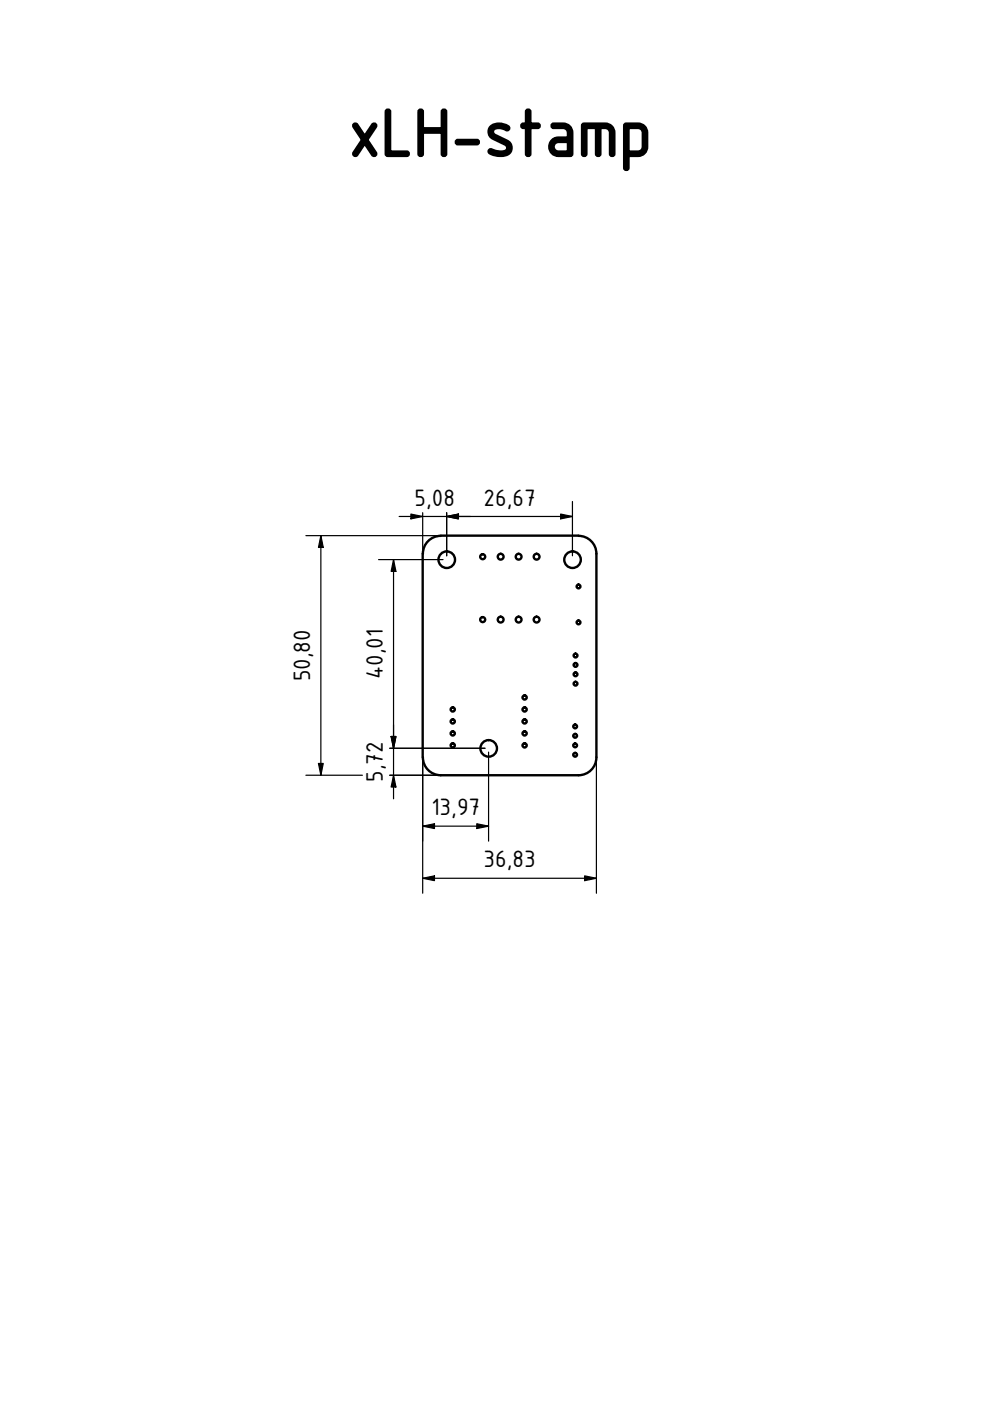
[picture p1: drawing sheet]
<svg xmlns="http://www.w3.org/2000/svg" width="210mm" height="297mm" viewBox="0 0 210 297" stroke-linecap="round" stroke-linejoin="round" font-family="sans-serif">
<!-- layer: Sichtbar (ISO) -->
<g fill="none" stroke="#000" stroke-width=".51">
<path d="M89.6 117.4v43.2M89.7 117.4a3.9 3.9 0 0 1 3.7-3.8h29.3a3.8 3.8 0 0 1 3.7 3.8M126.4 117.4v43.2a3.8 3.8 0 0 1-3.8 3.8h-29.1a3.8 3.8 0 0 1-3.8-3.8"/>
<circle cx="94.7" cy="118.7" r="1.76"/>
<circle cx="102.3" cy="118" r=".53"/>
<circle cx="106.2" cy="118" r=".61"/>
<circle cx="110" cy="118" r=".61"/>
<circle cx="113.8" cy="118" r=".61"/>
<circle cx="121.4" cy="118.7" r="1.76"/>
<circle cx="102.3" cy="131.4" r=".53"/>
<circle cx="106.2" cy="131.4" r=".61"/>
<circle cx="110" cy="131.4" r=".61"/>
<circle cx="113.8" cy="131.4" r=".61"/>
<circle cx="122" cy="139" r=".4"/>
<circle cx="122.7" cy="132" r=".4"/>
<circle cx="122.7" cy="124.3" r=".4"/>
<circle cx="96" cy="158" r=".44"/>
<circle cx="96" cy="155.5" r=".44"/>
<circle cx="96" cy="153" r=".44"/>
<circle cx="96" cy="150.4" r=".44"/>
<circle cx="103.6" cy="158.7" r="1.76"/>
<circle cx="111.2" cy="158" r=".44"/>
<circle cx="111.2" cy="150.4" r=".44"/>
<circle cx="111.2" cy="147.9" r=".44"/>
<circle cx="111.2" cy="155.5" r=".44"/>
<circle cx="111.2" cy="153" r=".44"/>
<circle cx="121.9" cy="158" r=".4"/>
<circle cx="121.9" cy="154" r=".4"/>
<circle cx="121.9" cy="156" r=".4"/>
<circle cx="122" cy="145" r=".4"/>
<circle cx="122" cy="143" r=".4"/>
<circle cx="122" cy="141" r=".4"/>
<circle cx="121.9" cy="160" r=".4"/>
</g>
<g fill="none" stroke="#000" stroke-width=".25">
<path d="M64.9 113.6h27.8M68 113.6l.5 2.5h-1zM68 113.6v50.8M80.3 118.6h13.6M83.4 118.6l.5 2.5h-1zM83.4 118.6v50.8M84.6 109.5h36.8M87.1 109l2.5 .5-2.5 .5zM89.6 108.7v7.9M94.7 109.5l2.5-.5v1zM94.7 108.7v9.1M118.9 109l2.5 .5-2.5 .5z"/>
<path d="M121.4 106.3v11.5M82.6 158.7h20.2M82.9 156.2h1l-.5 2.5zM103.6 159.5v18.8M64.9 164.4h11.9M67.5 161.9h1l-.5 2.5zM82.6 164.4h10.1M83.4 164.4l.5 2.5h-1zM89.6 175.2l2.5-.5v1zM89.6 161.4v28M89.6 175.2h14M101.1 174.7l2.5 .5-2.5 .5z"/>
<path d="M126.4 161.4v28M89.6 186.2l2.5-.5v1zM89.6 186.2h36.8M124 185.7l2.4 .5-2.4 .5z"/>
</g>
<path d="M68 113.6l.5 2.5h-1zM87.1 109l2.5 .5-2.5 .5zM94.7 109.5l2.5-.5v1zM118.9 109l2.5 .5-2.5 .5zM83.4 118.6l.5 2.5h-1zM82.9 156.2h1l-.5 2.5zM67.5 161.9h1l-.5 2.5zM83.4 164.4l.5 2.5h-1zM89.6 175.2l2.5-.5v1zM101.1 174.7l2.5 .5-2.5 .5zM89.6 186.2l2.5-.5v1zM124 185.7l2.4 .5-2.4 .5z" fill="#000"/>
<text font-size="15.3" x="73.9" y="33.1">xLH-stamp</text>
<g font-size="5.4">
<text x="87.9" y="107.2">5,08</text>
<text x="102.5" y="107.2">26,67</text>
<text x="65.7" y="144.5" transform="rotate(-90 65.7 144.5)">50,80</text>
<text x="81.2" y="144" transform="rotate(-90 81.2 144)">40,01</text>
<text x="81.2" y="165.8" transform="rotate(-90 81.2 165.8)">5,72</text>
<text x="91.5" y="172.8">13,97</text>
<text x="102.5" y="183.9">36,83</text>
</g>
</svg>
